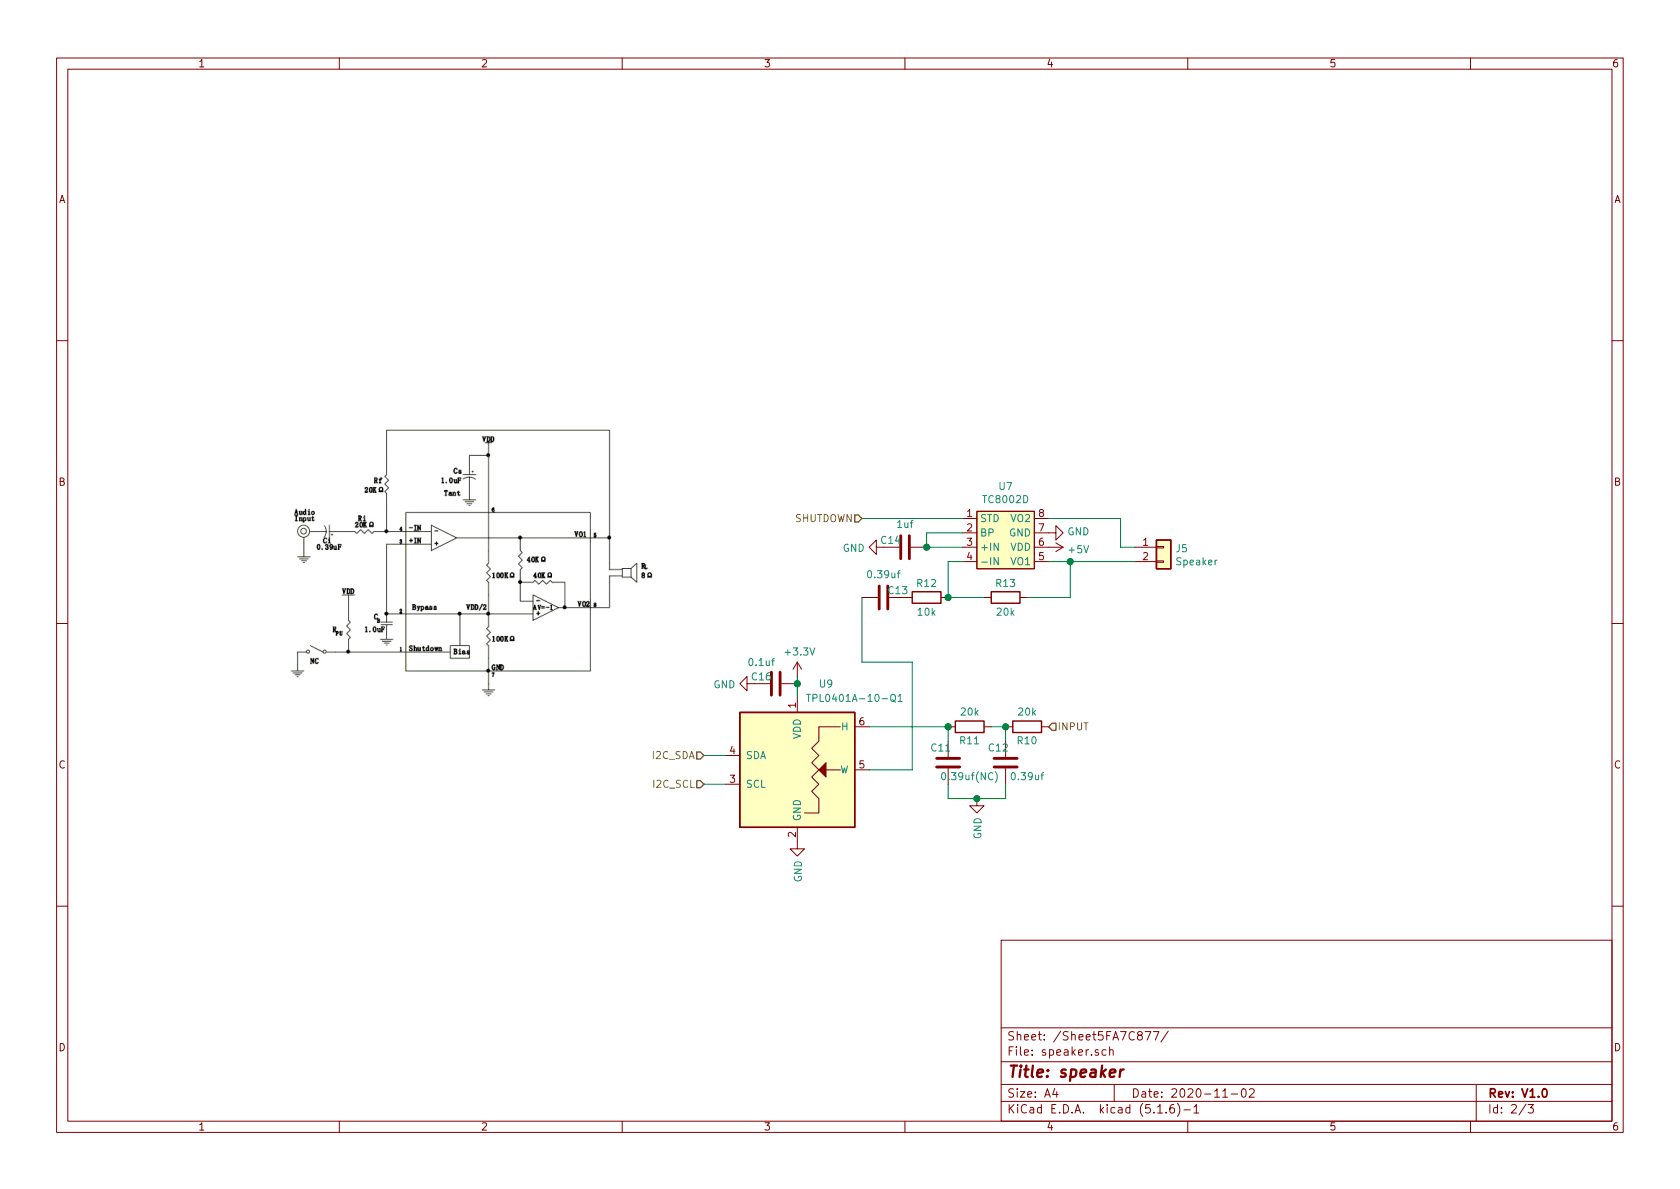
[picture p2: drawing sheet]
EESchema Schematic File Version 4
EELAYER 30 0
EELAYER END
$Descr A4 11693 8268
encoding utf-8
Sheet 2 3
Title "speaker"
Date "2020-11-02"
Rev "V1.0"
Comp ""
Comment1 ""
Comment2 ""
Comment3 ""
Comment4 ""
$EndDescr
$Comp
L Device:C C14
U 1 1
P 6300 3800
F 0 "C14" V 6250 3700 50  0000 C CNN
F 1 "1uf" V 6139 3800 50  0000 C CNN
F 2 "Capacitor_SMD:C_0402_1005Metric" H 6338 3650 50  0001 C CNN
F 3 "~" H 6300 3800 50  0001 C CNN
	1    6300 3800
	0    1    1    0   
$EndComp
$Comp
L Device:R R13
U 1 1
P 7000 4150
F 0 "R13" V 6900 4150 50  0000 C CNN
F 1 "20k" V 7100 4150 50  0000 C CNN
F 2 "Resistor_SMD:R_0402_1005Metric" V 6930 4150 50  0001 C CNN
F 3 "~" H 7000 4150 50  0001 C CNN
	1    7000 4150
	0    1    1    0   
$EndComp
Wire Wire Line
	6700 3700 6450 3700
Wire Wire Line
	6450 3700 6450 3800
Wire Wire Line
	6450 3800 6700 3800
Connection ~ 6450 3800
Text HLabel 6000 3600 0    50   Input ~ 0
SHUTDOWN
Wire Wire Line
	6700 3900 6600 3900
Wire Wire Line
	6600 3900 6600 4150
$Comp
L Connector_Generic:Conn_01x02 J5
U 1 1
P 8100 3800
F 0 "J5" H 8180 3792 50  0000 L CNN
F 1 "Speaker" H 8180 3701 50  0000 L CNN
F 2 "Connector_PinHeader_2.54mm:PinHeader_1x02_P2.54mm_Vertical" H 8100 3800 50  0001 C CNN
F 3 "~" H 8100 3800 50  0001 C CNN
	1    8100 3800
	1    0    0    -1  
$EndComp
Wire Wire Line
	7900 3900 7450 3900
Wire Wire Line
	7300 3600 7800 3600
Wire Wire Line
	7800 3600 7800 3800
Wire Wire Line
	7800 3800 7900 3800
Wire Wire Line
	7150 4150 7450 4150
Wire Wire Line
	7450 4150 7450 3900
Connection ~ 7450 3900
Wire Wire Line
	7450 3900 7300 3900
Wire Wire Line
	6850 4150 6600 4150
$Comp
L Device:R R12
U 1 1
P 6450 4150
F 0 "R12" V 6350 4150 50  0000 C CNN
F 1 "10k" V 6550 4150 50  0000 C CNN
F 2 "Resistor_SMD:R_0402_1005Metric" V 6380 4150 50  0001 C CNN
F 3 "~" H 6450 4150 50  0001 C CNN
	1    6450 4150
	0    1    1    0   
$EndComp
Connection ~ 6600 4150
$Comp
L Device:C C13
U 1 1
P 6150 4150
F 0 "C13" V 6100 4250 50  0000 C CNN
F 1 "0.39uf" V 5989 4150 50  0000 C CNN
F 2 "Capacitor_SMD:C_0402_1005Metric" H 6188 4000 50  0001 C CNN
F 3 "~" H 6150 4150 50  0001 C CNN
	1    6150 4150
	0    1    1    0   
$EndComp
Text HLabel 7300 5050 2    50   Input ~ 0
INPUT
$Comp
L power:GND #PWR0136
U 1 1
P 7300 3700
F 0 "#PWR0136" H 7300 3450 50  0001 C CNN
F 1 "GND" V 7305 3572 50  0000 R CNN
F 2 "" H 7300 3700 50  0001 C CNN
F 3 "" H 7300 3700 50  0001 C CNN
	1    7300 3700
	0    -1   -1   0   
$EndComp
$Comp
L power:GND #PWR0137
U 1 1
P 6150 3800
F 0 "#PWR0137" H 6150 3550 50  0001 C CNN
F 1 "GND" V 6155 3672 50  0000 R CNN
F 2 "" H 6150 3800 50  0001 C CNN
F 3 "" H 6150 3800 50  0001 C CNN
	1    6150 3800
	0    1    1    0   
$EndComp
Wire Wire Line
	6000 3600 6700 3600
$Comp
L mylib:TC8002D U7
U 1 1
P 6950 3750
F 0 "U7" H 7000 4125 50  0000 C CNN
F 1 "TC8002D" H 7000 4034 50  0000 C CNN
F 2 "Package_SO:SOIC-8_3.9x4.9mm_P1.27mm" H 7050 3750 50  0001 C CNN
F 3 "" H 6950 3750 50  0001 C CNN
	1    6950 3750
	1    0    0    -1  
$EndComp
$Comp
L Device:R R10
U 1 1
P 7150 5050
F 0 "R10" V 7050 5050 50  0000 C CNN
F 1 "20k" V 7250 5050 50  0000 C CNN
F 2 "Resistor_SMD:R_0402_1005Metric" V 7080 5050 50  0001 C CNN
F 3 "~" H 7150 5050 50  0001 C CNN
	1    7150 5050
	0    -1   -1   0   
$EndComp
$Comp
L Device:C C12
U 1 1
P 7000 5300
F 0 "C12" H 7050 5200 50  0000 C CNN
F 1 "0.39uf" H 6850 5400 50  0000 C CNN
F 2 "Capacitor_SMD:C_0402_1005Metric" H 7038 5150 50  0001 C CNN
F 3 "~" H 7000 5300 50  0001 C CNN
	1    7000 5300
	-1   0    0    1   
$EndComp
Wire Wire Line
	7000 5050 6900 5050
Wire Wire Line
	6600 5450 6600 5550
Wire Wire Line
	6600 5550 6800 5550
Wire Wire Line
	7000 5550 7000 5450
$Comp
L power:GND #PWR0139
U 1 1
P 6800 5550
F 0 "#PWR0139" H 6800 5300 50  0001 C CNN
F 1 "GND" V 6805 5422 50  0000 R CNN
F 2 "" H 6800 5550 50  0001 C CNN
F 3 "" H 6800 5550 50  0001 C CNN
	1    6800 5550
	1    0    0    -1  
$EndComp
Connection ~ 6800 5550
Wire Wire Line
	6800 5550 7000 5550
$Comp
L power:+5V #PWR0138
U 1 1
P 7300 3800
F 0 "#PWR0138" H 7300 3650 50  0001 C CNN
F 1 "+5V" V 7315 3928 50  0000 L CNN
F 2 "" H 7300 3800 50  0001 C CNN
F 3 "" H 7300 3800 50  0001 C CNN
	1    7300 3800
	0    1    1    0   
$EndComp
$Comp
L Device:R R11
U 1 1
P 6750 5050
F 0 "R11" V 6650 5050 50  0000 C CNN
F 1 "20k" V 6850 5050 50  0000 C CNN
F 2 "Resistor_SMD:R_0402_1005Metric" V 6680 5050 50  0001 C CNN
F 3 "~" H 6750 5050 50  0001 C CNN
	1    6750 5050
	0    -1   -1   0   
$EndComp
$Comp
L Potentiometer_Digital:TPL0401A-10-Q1 U9
U 1 1
P 5550 5350
F 0 "U9" H 5750 5950 50  0000 C CNN
F 1 "TPL0401A-10-Q1" H 5950 5850 50  0000 C CNN
F 2 "Package_TO_SOT_SMD:Texas_R-PDSO-G6" H 5600 4900 50  0001 L CNN
F 3 "http://www.ti.com/lit/ds/symlink/tpl0401a-10-q1.pdf" H 5600 4800 50  0001 L CNN
	1    5550 5350
	1    0    0    -1  
$EndComp
Text HLabel 4900 5250 0    50   Input ~ 0
I2C_SDA
Text HLabel 4900 5450 0    50   Input ~ 0
I2C_SCL
Wire Wire Line
	4900 5450 5050 5450
Wire Wire Line
	4900 5250 5050 5250
$Comp
L power:GND #PWR08
U 1 1
P 5550 5850
F 0 "#PWR08" H 5550 5600 50  0001 C CNN
F 1 "GND" V 5555 5722 50  0000 R CNN
F 2 "" H 5550 5850 50  0001 C CNN
F 3 "" H 5550 5850 50  0001 C CNN
	1    5550 5850
	1    0    0    -1  
$EndComp
Wire Wire Line
	6600 5150 6600 5050
Wire Wire Line
	7000 5150 7000 5050
Connection ~ 7000 5050
Wire Wire Line
	6050 5050 6600 5050
Connection ~ 6600 5050
Wire Wire Line
	6000 4150 6000 4600
Wire Wire Line
	6000 4600 6350 4600
Wire Wire Line
	6350 4600 6350 5350
Wire Wire Line
	6350 5350 6050 5350
$Comp
L Device:C C11
U 1 1
P 6600 5300
F 0 "C11" H 6650 5200 50  0000 C CNN
F 1 "0.39uf(NC)" H 6450 5400 50  0000 C CNN
F 2 "Capacitor_SMD:C_0402_1005Metric" H 6638 5150 50  0001 C CNN
F 3 "~" H 6600 5300 50  0001 C CNN
	1    6600 5300
	-1   0    0    1   
$EndComp
$Comp
L Device:C C16
U 1 1
P 5400 4750
F 0 "C16" V 5350 4650 50  0000 C CNN
F 1 "0.1uf" V 5250 4650 50  0000 C CNN
F 2 "Capacitor_SMD:C_0402_1005Metric" H 5438 4600 50  0001 C CNN
F 3 "~" H 5400 4750 50  0001 C CNN
	1    5400 4750
	0    1    1    0   
$EndComp
$Comp
L power:GND #PWR09
U 1 1
P 5250 4750
F 0 "#PWR09" H 5250 4500 50  0001 C CNN
F 1 "GND" V 5255 4622 50  0000 R CNN
F 2 "" H 5250 4750 50  0001 C CNN
F 3 "" H 5250 4750 50  0001 C CNN
	1    5250 4750
	0    1    1    0   
$EndComp
Wire Wire Line
	5550 4700 5550 4750
Connection ~ 5550 4750
Wire Wire Line
	5550 4750 5550 4850
$Comp
L power:+3.3V #PWR07
U 1 1
P 5550 4700
F 0 "#PWR07" H 5550 4550 50  0001 C CNN
F 1 "+3.3V" H 5565 4873 50  0000 C CNN
F 2 "" H 5550 4700 50  0001 C CNN
F 3 "" H 5550 4700 50  0001 C CNN
	1    5550 4700
	1    0    0    -1  
$EndComp
$EndSCHEMATC
